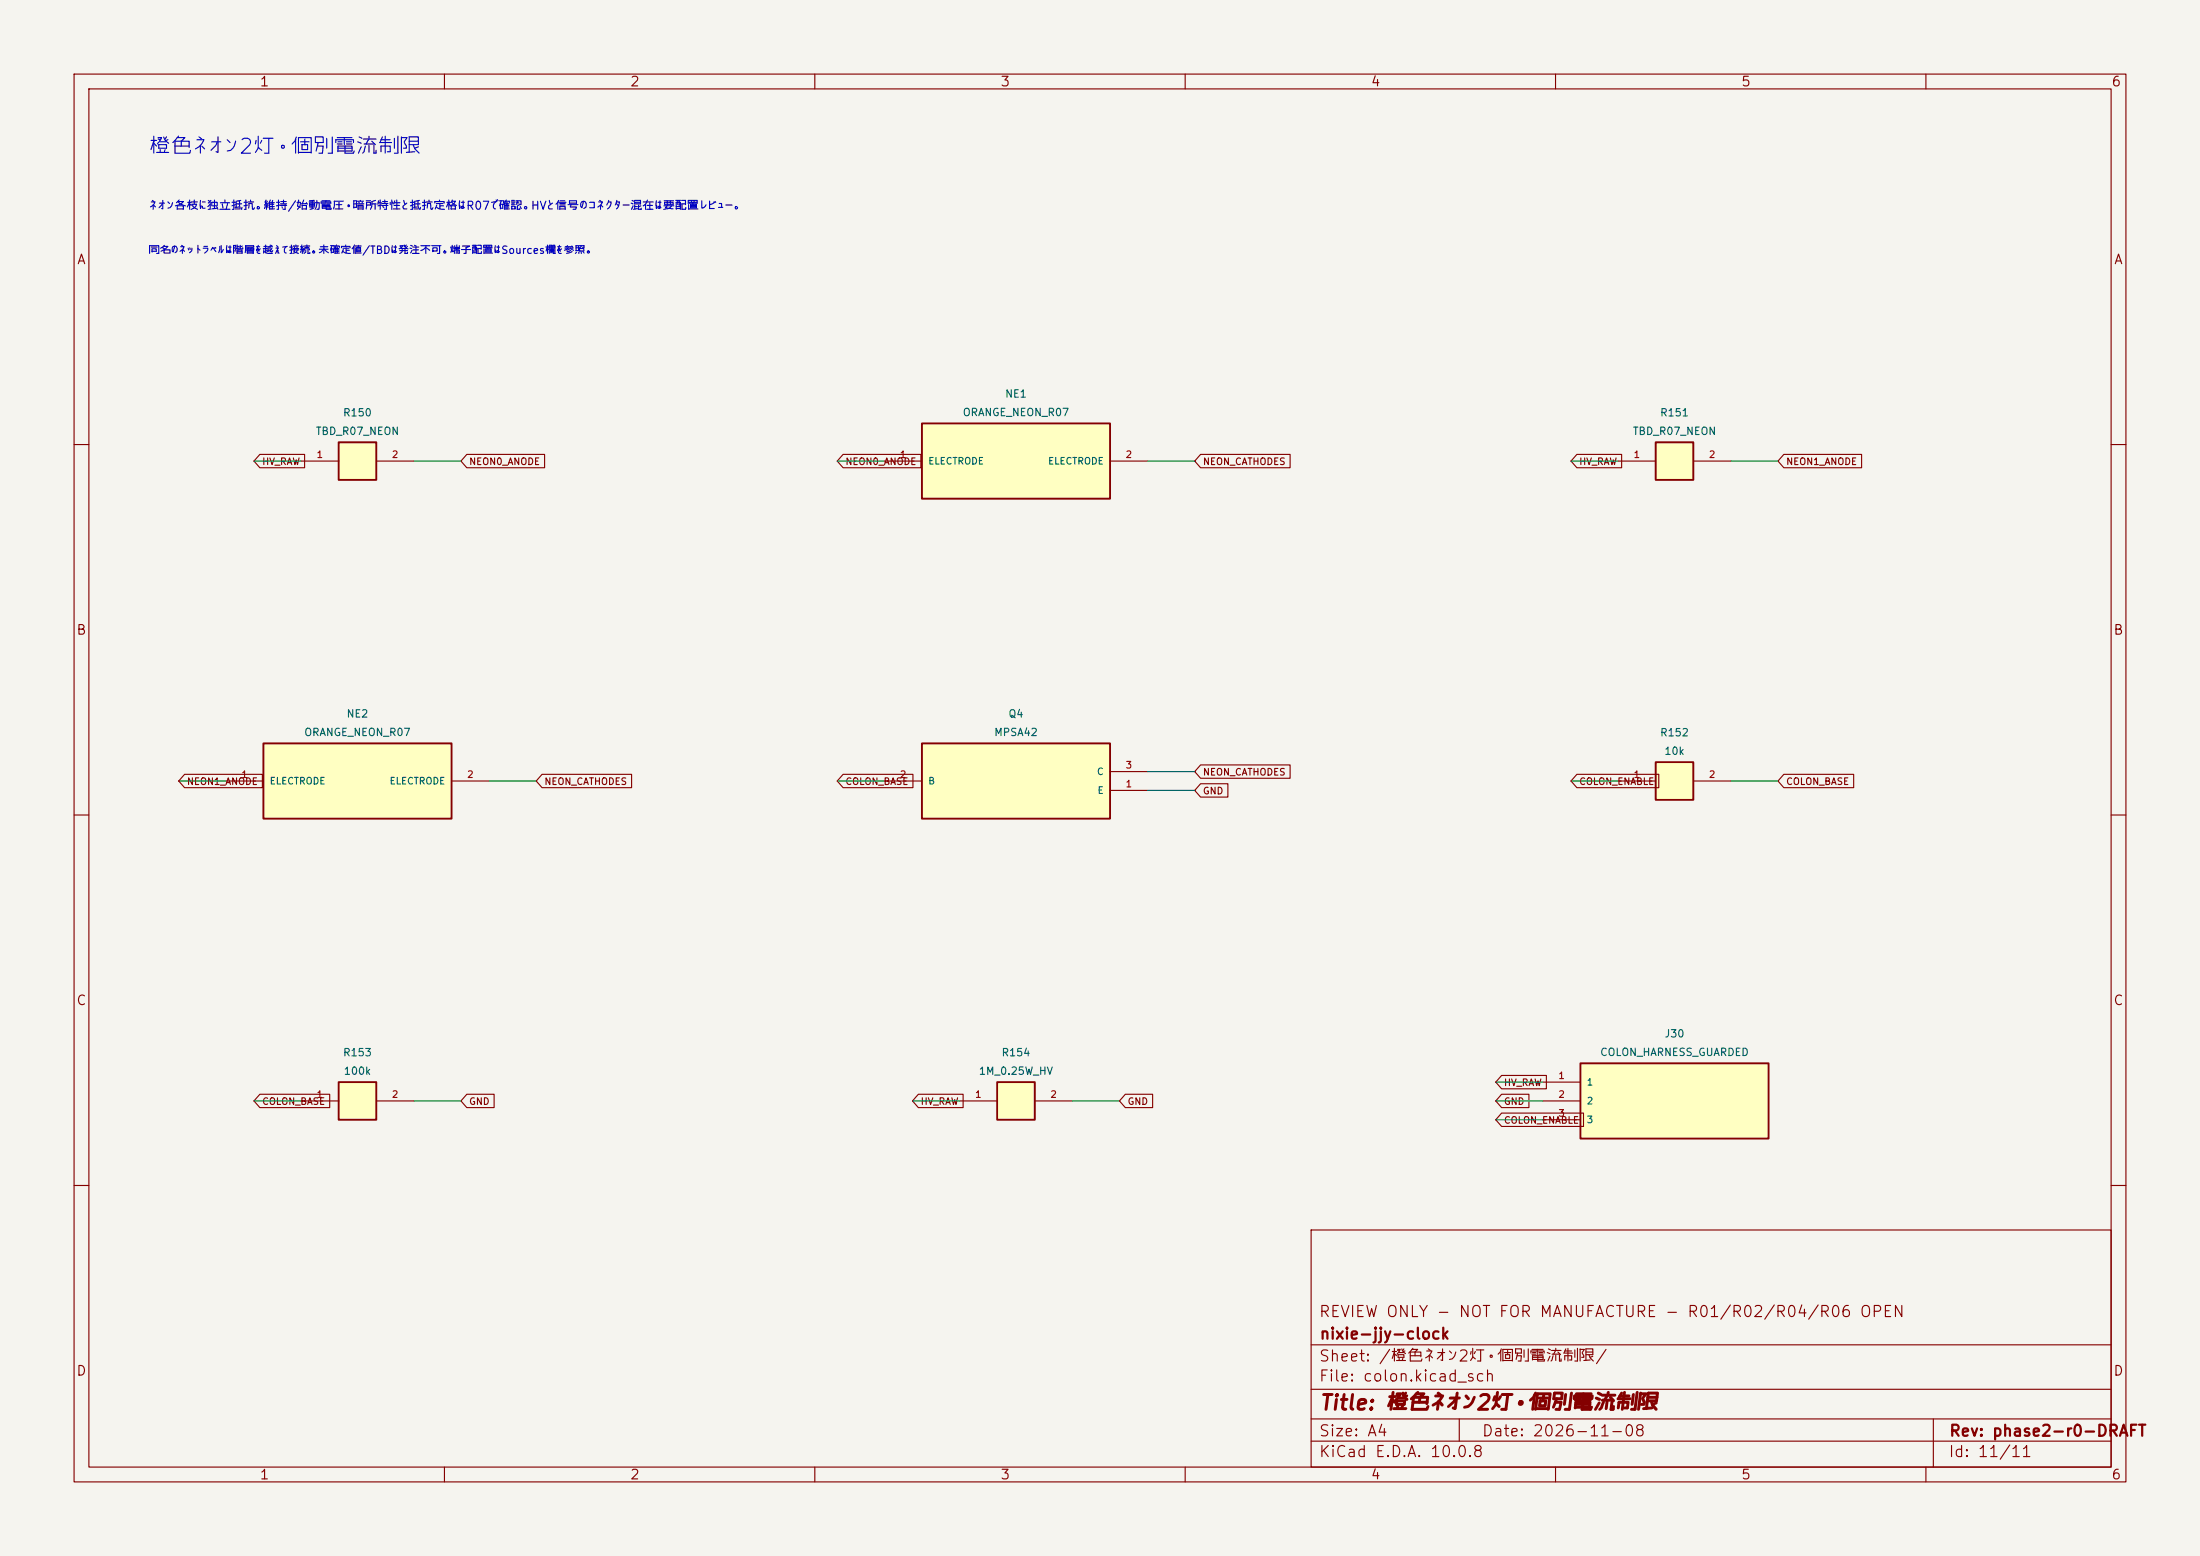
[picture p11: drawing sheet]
<svg xmlns="http://www.w3.org/2000/svg" width="297mm" height="210mm" viewBox="0 0 297 210" stroke-linecap="round" stroke-linejoin="round" font-family="sans-serif">
<path d="M0 0h297v210h-297z" fill="#f5f4ef" stroke="#f5f4ef" stroke-width=".14"/>
<g fill="none" stroke="#840000" stroke-width=".15">
<path d="M10 10h277v190h-277zM12 12h273v186h-273zM60 10v2M110 10v2M160 10v2M210 10v2M260 10v2M10 60h2M285 60h2M10 110h2M285 110h2M10 160h2"/>
<path d="M177 166h108v32h-108zM285 160h2M60 198v2M110 198v2M160 198v2M177 194.5h108M177 191.5h108M177 187.5h108M177 181.5h108M197 191.5v3M210 198v2M260 198v2"/>
<path d="M261 191.5v6.5"/>
</g>
<path d="M223.5 59.7h5.1v5.1h-5.1z" fill="#ffffc2"/>
<path d="M223.5 59.7h5.1v5.1h-5.1z" fill="none" stroke="#840000" stroke-width=".25"/>
<path d="M218.4 62.2h5.1M228.6 62.2h5.1" fill="none" stroke="#840000" stroke-width=".15"/>
<path d="M213.4 143.5h25.4v10.2h-25.4z" fill="#ffffc2"/>
<path d="M213.4 143.5h25.4v10.2h-25.4z" fill="none" stroke="#840000" stroke-width=".25"/>
<path d="M208.3 146.1h5.1M208.3 148.6h5.1M208.3 151.1h5.1" fill="none" stroke="#840000" stroke-width=".15"/>
<path d="M45.7 146.1h5.1v5h-5.1z" fill="#ffffc2"/>
<path d="M45.7 146.1h5.1v5h-5.1z" fill="none" stroke="#840000" stroke-width=".25"/>
<path d="M40.6 148.6h5.1M50.8 148.6h5.1" fill="none" stroke="#840000" stroke-width=".15"/>
<path d="M124.5 100.3h25.4v10.2h-25.4z" fill="#ffffc2"/>
<path d="M124.5 100.3h25.4v10.2h-25.4z" fill="none" stroke="#840000" stroke-width=".25"/>
<path d="M119.4 105.4h5.1M149.9 106.7h5M149.9 104.1h5" fill="none" stroke="#840000" stroke-width=".15"/>
<path d="M35.6 100.3h25.4v10.2h-25.4z" fill="#ffffc2"/>
<path d="M35.6 100.3h25.4v10.2h-25.4z" fill="none" stroke="#840000" stroke-width=".25"/>
<path d="M30.5 105.4h5.1M61 105.4h5" fill="none" stroke="#840000" stroke-width=".15"/>
<path d="M223.5 102.9h5.1v5.1h-5.1z" fill="#ffffc2"/>
<path d="M223.5 102.9h5.1v5.1h-5.1z" fill="none" stroke="#840000" stroke-width=".25"/>
<path d="M218.4 105.4h5.1M228.6 105.4h5.1" fill="none" stroke="#840000" stroke-width=".15"/>
<path d="M45.7 59.7h5.1v5.1h-5.1z" fill="#ffffc2"/>
<path d="M45.7 59.7h5.1v5.1h-5.1z" fill="none" stroke="#840000" stroke-width=".25"/>
<path d="M40.6 62.2h5.1M50.8 62.2h5.1" fill="none" stroke="#840000" stroke-width=".15"/>
<path d="M134.6 146.1h5.1v5h-5.1z" fill="#ffffc2"/>
<path d="M134.6 146.1h5.1v5h-5.1z" fill="none" stroke="#840000" stroke-width=".25"/>
<path d="M129.5 148.6h5.1M139.7 148.6h5.1" fill="none" stroke="#840000" stroke-width=".15"/>
<path d="M124.5 57.2h25.4v10.1h-25.4z" fill="#ffffc2"/>
<path d="M124.5 57.2h25.4v10.1h-25.4z" fill="none" stroke="#840000" stroke-width=".25"/>
<g fill="none" stroke="#840000" stroke-width=".15">
<path d="M35.1 61.3h6v1.8h-6l-.8-.9zM63 61.3h10.5v1.8h-10.5l-.8-.9zM113.8 61.3h10.5v1.8h-10.5l-.8-.9zM119.4 62.2h5.1M149.9 62.2h5M162.1 61.3h12.1v1.8h-12.1l-.8-.9zM212.9 61.3h6v1.8h-6l-.8-.9zM240.8 61.3h10.5v1.8h-10.5l-.8-.9zM24.9 104.5h10.5v1.8h-10.5l-.8-.9zM73.2 104.5h12.1v1.8h-12.1l-.8-.9zM113.8 104.5h9.4v1.8h-9.4l-.8-.9zM162.1 105.8h3.7v1.8h-3.7l-.8-.9z"/>
<path d="M162.1 103.2h12.1v1.8h-12.1l-.8-.9zM212.9 104.5h11v1.8h-11l-.8-.9zM240.8 104.5h9.4v1.8h-9.4l-.8-.9zM35.1 147.7h9.4v1.8h-9.4l-.8-.9zM63 147.7h3.7v1.8h-3.7l-.8-.9zM124 147.7h6v1.8h-6l-.8-.9zM151.9 147.7h3.7v1.8h-3.7l-.8-.9zM202.7 150.2h11.1v1.8h-11.1l-.8-.9zM202.7 145.1h6.1v1.9h-6.1l-.8-.9zM202.7 147.7h3.7v1.8h-3.7l-.8-.9z"/>
</g>
<g fill="none" stroke="#009600" stroke-width=".15">
<path d="M34.3 62.2h6.3M55.9 62.2h6.3M113 62.2h6.4M154.9 62.2h6.4M212.1 62.2h6.3M233.7 62.2h6.3M24.1 105.4h6.4M66 105.4h6.4M113 105.4h6.4M154.9 104.1h6.4M154.9 106.7h6.4M212.1 105.4h6.3"/>
<path d="M233.7 105.4h6.3M34.3 148.6h6.3M55.9 148.6h6.3M123.2 148.6h6.3M144.8 148.6h6.3M201.9 148.6h6.4M201.9 146.1h6.4M201.9 151.1h6.4"/>
</g>
<text font-size="2" fill="#0000c2" x="19.9" y="21.3">橙色ネオン2灯・個別電流制限</text>
<text font-size="2" fill="#840000" x="178" y="190.8">Title: 橙色ネオン2灯・個別電流制限</text>
<g font-size="1.5" fill="#840000">
<text x="178" y="178.1">REVIEW ONLY - NOT FOR MANUFACTURE - R01/R02/R04/R06 OPEN</text>
<text x="178" y="184.1">Sheet: /橙色ネオン2灯・個別電流制限/</text>
<text x="178" y="181.1">nixie-jjy-clock</text>
<text x="178" y="186.8">File: colon.kicad_sch</text>
<text x="178" y="197">KiCad E.D.A. 10.0.8</text>
<text x="178" y="194.2">Size: A4</text>
<text x="200" y="194.2">Date: 2026-11-08</text>
<text x="263" y="197">Id: 11/11</text>
<text x="263" y="194.2">Rev: phase2-r0-DRAFT</text>
</g>
<g font-size="1.3" fill="#840000">
<text x="35" y="12">1</text>
<text x="85" y="12">2</text>
<text x="135" y="12">3</text>
<text x="185" y="12">4</text>
<text x="235" y="12">5</text>
<text x="285" y="12">6</text>
<text x="10.3" y="36">A</text>
<text x="285.3" y="36">A</text>
<text x="10.2" y="86">B</text>
<text x="285.2" y="86">B</text>
<text x="10.2" y="136">C</text>
<text x="285.2" y="136">C</text>
<text x="10.2" y="186">D</text>
<text x="285.2" y="186">D</text>
<text x="35" y="200">1</text>
<text x="85" y="200">2</text>
<text x="135" y="200">3</text>
<text x="185" y="200">4</text>
<text x="235" y="200">5</text>
<text x="285" y="200">6</text>
</g>
<text font-size="1.1" fill="#0000c2" x="20" y="28.6">ネオン各枝に独立抵抗。維持/始動電圧・暗所特性と抵抗定格はR07で確認。HVと信号のコネクター混在は要配置レビュー。</text>
<text font-size="1" fill="#0000c2" x="20" y="34.5">同名のネットラベルは階層を越えて接続。未確定値/TBDは発注不可。端子配置はSources欄を参照。</text>
<g font-size="1" fill="#006464">
<text x="135.6" y="53.9">NE1</text>
<text x="42.5" y="58.9">TBD_R07_NEON</text>
<text x="46.2" y="56.4">R150</text>
<text x="129.9" y="56.4">ORANGE_NEON_R07</text>
<text x="220.3" y="58.9">TBD_R07_NEON</text>
<text x="224" y="56.4">R151</text>
<text x="41" y="99.6">ORANGE_NEON_R07</text>
<text x="46.7" y="97.1">NE2</text>
<text x="134.1" y="99.6">MPSA42</text>
<text x="136.1" y="97.1">Q4</text>
<text x="224" y="99.6">R152</text>
<text x="224.6" y="102.1">10k</text>
<text x="46.2" y="142.8">R153</text>
<text x="135.1" y="142.8">R154</text>
<text x="215.9" y="142.8">COLON_HARNESS_GUARDED</text>
<text x="224.6" y="140.3">J30</text>
<text x="46.3" y="145.3">100k</text>
<text x="132.1" y="145.3">1M_0.25W_HV</text>
</g>
<g font-size=".9" fill="#840000">
<text x="35.3" y="63">HV_RAW</text>
<text x="63.3" y="63">NEON0_ANODE</text>
<text x="114.1" y="63">NEON0_ANODE</text>
<text x="162.3" y="63">NEON_CATHODES</text>
<text x="213.1" y="63">HV_RAW</text>
<text x="241.1" y="63">NEON1_ANODE</text>
<text x="25.2" y="106.2">NEON1_ANODE</text>
<text x="73.4" y="106.2">NEON_CATHODES</text>
<text x="114.1" y="106.2">COLON_BASE</text>
<text x="162.3" y="107.4">GND</text>
<text x="162.3" y="104.9">NEON_CATHODES</text>
<text x="213.1" y="106.2">COLON_ENABLE</text>
<text x="241.1" y="106.2">COLON_BASE</text>
<text x="35.3" y="149.3">COLON_BASE</text>
<text x="63.3" y="149.3">GND</text>
<text x="124.2" y="149.3">HV_RAW</text>
<text x="152.2" y="149.3">GND</text>
<text x="203" y="146.8">HV_RAW</text>
<text x="203" y="149.3">GND</text>
<text x="203" y="151.9">COLON_ENABLE</text>
</g>
<g font-size=".9" fill="#a90000">
<text x="42.7" y="62">1</text>
<text x="52.8" y="62">2</text>
<text x="121.4" y="62">1</text>
<text x="151.9" y="62">2</text>
<text x="220.5" y="62">1</text>
<text x="230.6" y="62">2</text>
<text x="32.5" y="105.2">1</text>
<text x="63" y="105.2">2</text>
<text x="121.4" y="105.2">2</text>
<text x="151.9" y="106.5">1</text>
<text x="151.9" y="103.9">3</text>
<text x="220.5" y="105.2">1</text>
<text x="230.6" y="105.2">2</text>
<text x="42.7" y="148.4">1</text>
<text x="52.8" y="148.4">2</text>
<text x="131.6" y="148.4">1</text>
<text x="141.7" y="148.4">2</text>
<text x="210.3" y="145.8">1</text>
<text x="210.3" y="148.4">2</text>
<text x="210.3" y="150.9">3</text>
</g>
<g font-size=".9" fill="#006464">
<text x="125.2" y="62.9">ELECTRODE</text>
<text x="141.4" y="62.9">ELECTRODE</text>
<text x="36.3" y="106.1">ELECTRODE</text>
<text x="52.5" y="106.1">ELECTRODE</text>
<text x="125.2" y="106.1">B</text>
<text x="148" y="104.8">C</text>
<text x="148.1" y="107.4">E</text>
<text x="214.1" y="146.7">1</text>
<text x="214.1" y="149.3">2</text>
<text x="214.1" y="151.8">3</text>
</g>
</svg>
